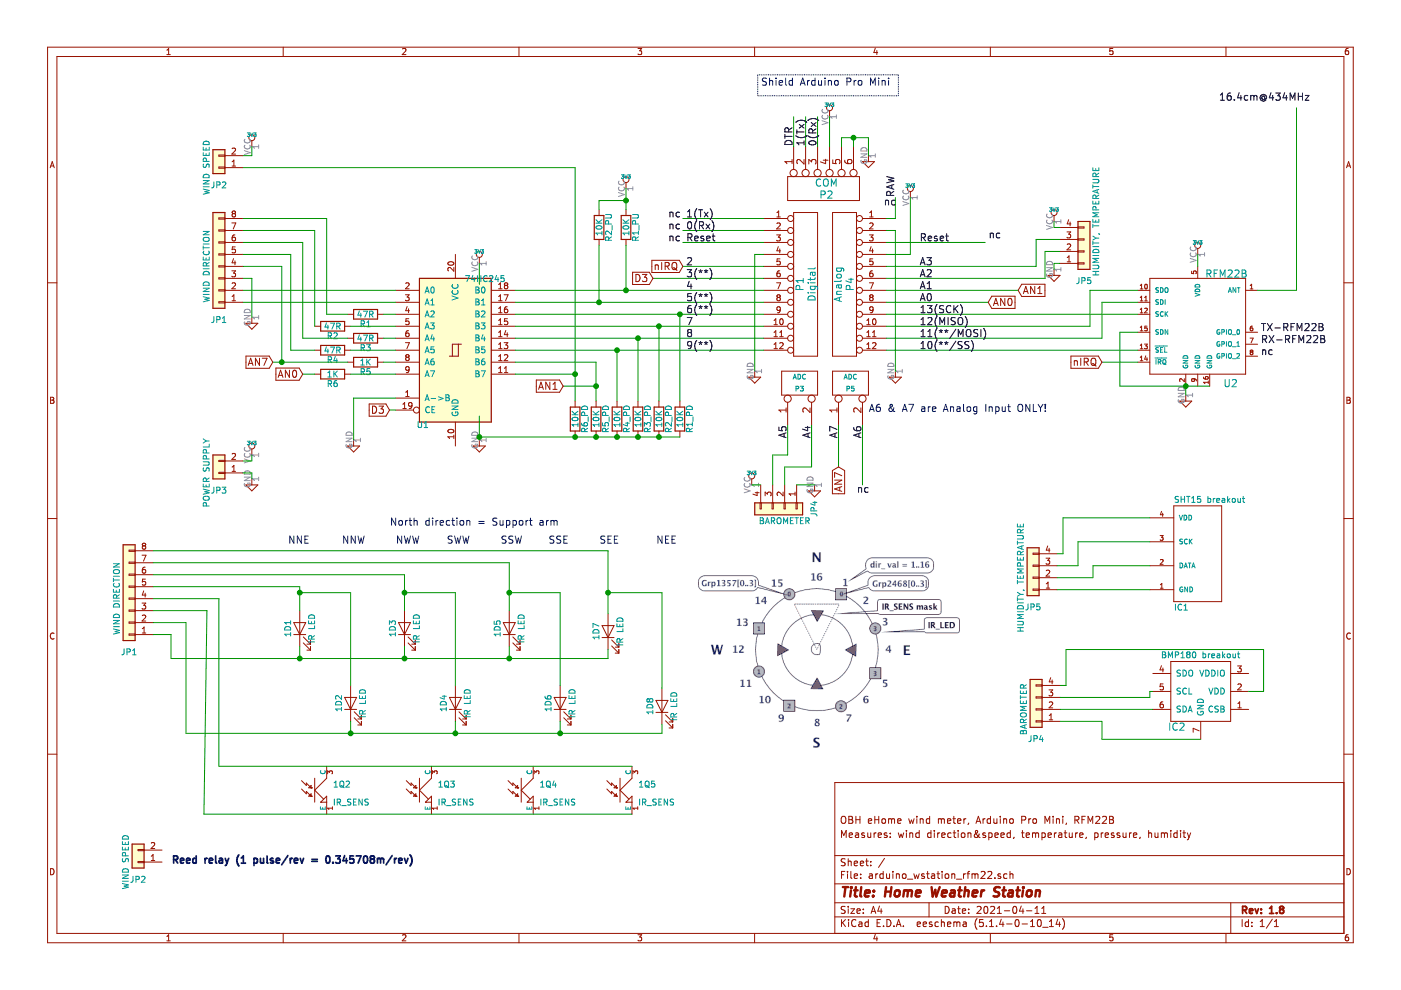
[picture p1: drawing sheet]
EESchema Schematic File Version 4
LIBS:arduino_wstation_rfm69-cache
EELAYER 30 0
EELAYER END
$Descr A4 11693 8268
encoding utf-8
Sheet 1 1
Title "Home Weather Station"
Date "2021-04-11"
Rev "1.8"
Comp ""
Comment1 "Measures: wind direction&speed, temperature, pressure, humidity"
Comment2 "OBH eHome wind meter, Arduino Pro Mini, RFM22B"
Comment3 ""
Comment4 ""
$EndDescr
$Comp
L arduino_wstation_rfm69-rescue:CONN_12-wstation-cache-arduino_wstation-rescue P1
U 1 1
P 6725 2375
F 0 "P1" V 6675 2375 60  0000 C CNN
F 1 "Digital" V 6775 2375 60  0000 C CNN
F 2 "Socket_Arduino_Pro_Mini:Socket_Strip_Arduino_1x12" H 6725 2375 60  0001 C CNN
F 3 "" H 6725 2375 60  0000 C CNN
	1    6725 2375
	1    0    0    -1  
$EndComp
$Comp
L arduino_wstation_rfm69-rescue:CONN_12-wstation-cache-arduino_wstation-rescue P4
U 1 1
P 7050 2375
F 0 "P4" V 7000 2375 60  0000 C CNN
F 1 "Analog" V 7100 2375 60  0000 C CNN
F 2 "Socket_Arduino_Pro_Mini:Socket_Strip_Arduino_1x12" H 7050 2375 60  0001 C CNN
F 3 "" H 7050 2375 60  0000 C CNN
	1    7050 2375
	-1   0    0    -1  
$EndComp
$Comp
L power:GND #PWR01
U 1 1
P 6300 3100
F 0 "#PWR01" H 6300 3100 30  0001 C CNN
F 1 "GND" H 6300 3030 30  0001 C CNN
F 2 "" H 6300 3100 60  0000 C CNN
F 3 "" H 6300 3100 60  0000 C CNN
	1    6300 3100
	1    0    0    -1  
$EndComp
$Comp
L power:GND #PWR02
U 1 1
P 7475 3100
F 0 "#PWR02" H 7475 3100 30  0001 C CNN
F 1 "GND" H 7475 3030 30  0001 C CNN
F 2 "" H 7475 3100 60  0000 C CNN
F 3 "" H 7475 3100 60  0000 C CNN
	1    7475 3100
	1    0    0    -1  
$EndComp
$Comp
L power:VCC #PWR03
U 1 1
P 7600 1650
F 0 "#PWR03" H 7600 1750 30  0001 C CNN
F 1 "3V3" H 7600 1750 30  0000 C CNN
F 2 "" H 7600 1650 60  0000 C CNN
F 3 "" H 7600 1650 60  0000 C CNN
	1    7600 1650
	1    0    0    -1  
$EndComp
Text Label 7475 1650 1    60   ~ 0
RAW
$Comp
L power:GND #PWR04
U 1 1
P 7250 1300
F 0 "#PWR04" H 7250 1300 30  0001 C CNN
F 1 "GND" H 7250 1230 30  0001 C CNN
F 2 "" H 7250 1300 60  0000 C CNN
F 3 "" H 7250 1300 60  0000 C CNN
	1    7250 1300
	1    0    0    -1  
$EndComp
$Comp
L power:VCC #PWR05
U 1 1
P 6925 975
F 0 "#PWR05" H 6925 1075 30  0001 C CNN
F 1 "3V3" H 6925 1075 30  0000 C CNN
F 2 "" H 6925 975 60  0000 C CNN
F 3 "" H 6925 975 60  0000 C CNN
	1    6925 975 
	1    0    0    -1  
$EndComp
Text Label 6625 1225 1    60   ~ 0
DTR
Text Label 6725 1225 1    60   ~ 0
1(Tx)
Text Label 6825 1225 1    60   ~ 0
0(Rx)
Text Label 5725 1825 0    60   ~ 0
1(Tx)
Text Label 5725 1925 0    60   ~ 0
0(Rx)
Text Label 5725 2025 0    60   ~ 0
Reset
Text Label 7675 2025 0    60   ~ 0
Reset
Text Label 5725 2225 0    60   ~ 0
2
Text Label 5725 2325 0    60   ~ 0
3(**)
Text Label 5725 2425 0    60   ~ 0
4
Text Label 5725 2525 0    60   ~ 0
5(**)
Text Label 5725 2625 0    60   ~ 0
6(**)
Text Label 5725 2725 0    60   ~ 0
7
Text Label 5725 2825 0    60   ~ 0
8
Text Label 5725 2925 0    60   ~ 0
9(**)
Text Label 7675 2925 0    60   ~ 0
10(**/SS)
Text Label 7675 2725 0    60   ~ 0
12(MISO)
Text Label 7675 2625 0    60   ~ 0
13(SCK)
Text Label 7675 2525 0    60   ~ 0
A0
Text Label 7675 2425 0    60   ~ 0
A1
Text Label 7675 2325 0    60   ~ 0
A2
Text Label 7675 2225 0    60   ~ 0
A3
$Comp
L arduino_wstation_rfm69-rescue:CONN_2-wstation-cache-arduino_wstation-rescue P3
U 1 1
P 6675 3200
F 0 "P3" V 6625 3200 40  0000 C CNN
F 1 "ADC" V 6725 3200 40  0000 C CNN
F 2 "Socket_Arduino_Pro_Mini:Socket_Strip_Arduino_1x02" H 6675 3200 60  0001 C CNN
F 3 "" H 6675 3200 60  0000 C CNN
	1    6675 3200
	0    -1   -1   0   
$EndComp
Text Label 6775 3550 3    60   ~ 0
A4
Text Label 6575 3550 3    60   ~ 0
A5
Text Notes 6350 725  0    60   ~ 0
Shield Arduino Pro Mini \n
$Comp
L arduino_wstation_rfm69-rescue:CONN_2-wstation-cache-arduino_wstation-rescue P5
U 1 1
P 7100 3200
F 0 "P5" V 7050 3200 40  0000 C CNN
F 1 "ADC" V 7150 3200 40  0000 C CNN
F 2 "Socket_Arduino_Pro_Mini:Socket_Strip_Arduino_1x02" H 7100 3200 60  0001 C CNN
F 3 "" H 7100 3200 60  0000 C CNN
	1    7100 3200
	0    -1   -1   0   
$EndComp
Text Label 7000 3550 3    60   ~ 0
A7
Text Label 7200 3550 3    60   ~ 0
A6
$Comp
L arduino_wstation_rfm69-rescue:BMP180-bmp180-arduino_wstation-rescue IC2
U 1 1
P 10025 5775
F 0 "IC2" H 10225 6075 60  0000 C CNN
F 1 "BMP180 breakout" H 10025 5475 50  0000 C CNN
F 2 "" H 9975 5775 60  0000 C CNN
F 3 "" H 9975 5775 60  0000 C CNN
	1    10025 5775
	-1   0    0    1   
$EndComp
$Comp
L Device:R R1_PU
U 1 1
P 5225 1900
F 0 "R1_PU" V 5305 1900 50  0000 C CNN
F 1 "10K" V 5225 1900 50  0000 C CNN
F 2 "" V 5155 1900 50  0000 C CNN
F 3 "" H 5225 1900 50  0000 C CNN
	1    5225 1900
	1    0    0    -1  
$EndComp
$Comp
L RF:RFM22B U2
U 1 1
P 10000 2725
F 0 "U2" H 10275 2250 60  0000 C CNN
F 1 "RFM22B" H 10240 3165 60  0000 C CNN
F 2 "" H 10000 2725 60  0000 C CNN
F 3 "" H 10000 2725 60  0000 C CNN
	1    10000 2725
	1    0    0    -1  
$EndComp
Text GLabel 5700 2225 0    60   Input ~ 0
nIRQ
Text GLabel 9200 3025 0    60   Input ~ 0
nIRQ
$Comp
L power:GND #PWR?
U 1 1
P 9900 3300
F 0 "#PWR?" H 9900 3300 30  0001 C CNN
F 1 "GND" H 9900 3230 30  0001 C CNN
F 2 "" H 9900 3300 60  0000 C CNN
F 3 "" H 9900 3300 60  0000 C CNN
	1    9900 3300
	1    0    0    -1  
$EndComp
$Comp
L power:VCC #PWR?
U 1 1
P 10000 2125
F 0 "#PWR?" H 10000 2225 30  0001 C CNN
F 1 "3V3" H 10000 2225 30  0000 C CNN
F 2 "" H 10000 2125 60  0000 C CNN
F 3 "" H 10000 2125 60  0000 C CNN
	1    10000 2125
	1    0    0    -1  
$EndComp
$Comp
L power:VCC #PWR?
U 1 1
P 4000 2200
F 0 "#PWR?" H 4000 2300 30  0001 C CNN
F 1 "3V3" H 4000 2300 30  0000 C CNN
F 2 "" H 4000 2200 60  0000 C CNN
F 3 "" H 4000 2200 60  0000 C CNN
	1    4000 2200
	1    0    0    -1  
$EndComp
$Comp
L power:GND #PWR?
U 1 1
P 4000 3675
F 0 "#PWR?" H 4000 3675 30  0001 C CNN
F 1 "GND" H 4000 3605 30  0001 C CNN
F 2 "" H 4000 3675 60  0000 C CNN
F 3 "" H 4000 3675 60  0000 C CNN
	1    4000 3675
	1    0    0    -1  
$EndComp
Text Label 7675 2825 0    60   ~ 0
11(**/MOSI)
$Comp
L Device:R R2_PU
U 1 1
P 5000 1900
F 0 "R2_PU" V 5080 1900 50  0000 C CNN
F 1 "10K" V 5000 1900 50  0000 C CNN
F 2 "" V 4930 1900 50  0000 C CNN
F 3 "" H 5000 1900 50  0000 C CNN
	1    5000 1900
	1    0    0    -1  
$EndComp
$Comp
L Device:R R5_PD
U 1 1
P 4975 3500
F 0 "R5_PD" V 5055 3500 50  0000 C CNN
F 1 "10K" V 4975 3500 50  0000 C CNN
F 2 "" V 4905 3500 50  0000 C CNN
F 3 "" H 4975 3500 50  0000 C CNN
	1    4975 3500
	1    0    0    -1  
$EndComp
Text GLabel 3250 3425 0    60   Input ~ 0
D3
Text GLabel 5450 2325 0    60   Input ~ 0
D3
$Comp
L Device:R R4_PD
U 1 1
P 5150 3500
F 0 "R4_PD" V 5230 3500 50  0000 C CNN
F 1 "10K" V 5150 3500 50  0000 C CNN
F 2 "" V 5080 3500 50  0000 C CNN
F 3 "" H 5150 3500 50  0000 C CNN
	1    5150 3500
	1    0    0    -1  
$EndComp
$Comp
L Device:R R3_PD
U 1 1
P 5325 3500
F 0 "R3_PD" V 5405 3500 50  0000 C CNN
F 1 "10K" V 5325 3500 50  0000 C CNN
F 2 "" V 5255 3500 50  0000 C CNN
F 3 "" H 5325 3500 50  0000 C CNN
	1    5325 3500
	1    0    0    -1  
$EndComp
$Comp
L Device:R R2_PD
U 1 1
P 5500 3500
F 0 "R2_PD" V 5580 3500 50  0000 C CNN
F 1 "10K" V 5500 3500 50  0000 C CNN
F 2 "" V 5430 3500 50  0000 C CNN
F 3 "" H 5500 3500 50  0000 C CNN
	1    5500 3500
	1    0    0    -1  
$EndComp
$Comp
L Device:R R1_PD
U 1 1
P 5675 3500
F 0 "R1_PD" V 5755 3500 50  0000 C CNN
F 1 "10K" V 5675 3500 50  0000 C CNN
F 2 "" V 5605 3500 50  0000 C CNN
F 3 "" H 5675 3500 50  0000 C CNN
	1    5675 3500
	1    0    0    -1  
$EndComp
$Comp
L Device:R R6_PD
U 1 1
P 4800 3500
F 0 "R6_PD" V 4880 3500 50  0000 C CNN
F 1 "10K" V 4800 3500 50  0000 C CNN
F 2 "" V 4730 3500 50  0000 C CNN
F 3 "" H 4800 3500 50  0000 C CNN
	1    4800 3500
	1    0    0    -1  
$EndComp
Text GLabel 4700 3225 0    60   Input ~ 0
AN1
Text GLabel 8250 2525 2    60   Input ~ 0
AN0
$Comp
L power:VCC #PWR?
U 1 1
P 5225 1575
F 0 "#PWR?" H 5225 1675 30  0001 C CNN
F 1 "3V3" H 5225 1675 30  0000 C CNN
F 2 "" H 5225 1575 60  0000 C CNN
F 3 "" H 5225 1575 60  0000 C CNN
	1    5225 1575
	1    0    0    -1  
$EndComp
$Comp
L Device:R R6
U 1 1
P 2775 3125
F 0 "R6" V 2855 3125 50  0000 C CNN
F 1 "1K" V 2775 3125 50  0000 C CNN
F 2 "" V 2705 3125 50  0000 C CNN
F 3 "" H 2775 3125 50  0000 C CNN
	1    2775 3125
	0    1    1    0   
$EndComp
$Comp
L Device:R R5
U 1 1
P 3050 3025
F 0 "R5" V 3130 3025 50  0000 C CNN
F 1 "1K" V 3050 3025 50  0000 C CNN
F 2 "" V 2980 3025 50  0000 C CNN
F 3 "" H 3050 3025 50  0000 C CNN
	1    3050 3025
	0    1    1    0   
$EndComp
Text GLabel 2525 3125 0    60   Input ~ 0
AN0
$Comp
L Device:R R4
U 1 1
P 2775 2925
F 0 "R4" V 2855 2925 50  0000 C CNN
F 1 "47R" V 2775 2925 50  0000 C CNN
F 2 "" V 2705 2925 50  0000 C CNN
F 3 "" H 2775 2925 50  0000 C CNN
	1    2775 2925
	0    1    1    0   
$EndComp
$Comp
L Device:R R3
U 1 1
P 3050 2825
F 0 "R3" V 3130 2825 50  0000 C CNN
F 1 "47R" V 3050 2825 50  0000 C CNN
F 2 "" V 2980 2825 50  0000 C CNN
F 3 "" H 3050 2825 50  0000 C CNN
	1    3050 2825
	0    1    1    0   
$EndComp
$Comp
L Device:R R2
U 1 1
P 2775 2725
F 0 "R2" V 2855 2725 50  0000 C CNN
F 1 "47R" V 2775 2725 50  0000 C CNN
F 2 "" V 2705 2725 50  0000 C CNN
F 3 "" H 2775 2725 50  0000 C CNN
	1    2775 2725
	0    1    1    0   
$EndComp
$Comp
L Device:R R1
U 1 1
P 3050 2625
F 0 "R1" V 3130 2625 50  0000 C CNN
F 1 "47R" V 3050 2625 50  0000 C CNN
F 2 "" V 2980 2625 50  0000 C CNN
F 3 "" H 3050 2625 50  0000 C CNN
	1    3050 2625
	0    1    1    0   
$EndComp
Text GLabel 2275 3025 0    60   Input ~ 0
AN7
Text GLabel 8500 2425 2    60   Input ~ 0
AN1
$Comp
L Connector_Generic:Conn_01x08 JP1
U 1 1
P 1825 2225
F 0 "JP1" H 1825 2675 50  0000 C CNN
F 1 "WIND DIRECTION" V 1925 2225 50  0000 C CNN
F 2 "" H 1825 2225 50  0000 C CNN
F 3 "" H 1825 2225 50  0000 C CNN
	1    1825 2225
	-1   0    0    1   
$EndComp
$Comp
L power:GND #PWR?
U 1 1
P 2100 2650
F 0 "#PWR?" H 2100 2650 30  0001 C CNN
F 1 "GND" H 2100 2580 30  0001 C CNN
F 2 "" H 2100 2650 60  0000 C CNN
F 3 "" H 2100 2650 60  0000 C CNN
	1    2100 2650
	1    0    0    -1  
$EndComp
$Comp
L power:GND #PWR?
U 1 1
P 2950 3675
F 0 "#PWR?" H 2950 3675 30  0001 C CNN
F 1 "GND" H 2950 3605 30  0001 C CNN
F 2 "" H 2950 3675 60  0000 C CNN
F 3 "" H 2950 3675 60  0000 C CNN
	1    2950 3675
	1    0    0    -1  
$EndComp
Text Label 8250 2000 0    60   ~ 0
nc
Text Label 5575 2025 0    60   ~ 0
nc
Text Label 5575 1925 0    60   ~ 0
nc
Text Label 5575 1825 0    60   ~ 0
nc
$Comp
L Connector_Generic:Conn_01x02 JP2
U 1 1
P 1825 1400
F 0 "JP2" H 1825 1550 50  0000 C CNN
F 1 "WIND SPEED" V 1925 1400 50  0000 C CNN
F 2 "" H 1825 1400 50  0000 C CNN
F 3 "" H 1825 1400 50  0000 C CNN
	1    1825 1400
	-1   0    0    1   
$EndComp
$Comp
L power:VCC #PWR?
U 1 1
P 2100 1225
F 0 "#PWR?" H 2100 1325 30  0001 C CNN
F 1 "3V3" H 2100 1325 30  0000 C CNN
F 2 "" H 2100 1225 60  0000 C CNN
F 3 "" H 2100 1225 60  0000 C CNN
	1    2100 1225
	1    0    0    -1  
$EndComp
$Comp
L Connector_Generic:Conn_01x04 JP5
U 1 1
P 8625 4825
F 0 "JP5" H 8625 5075 50  0000 C CNN
F 1 "HUMIDITY, TEMPERATURE" V 8725 4825 50  0000 C CNN
F 2 "" H 8625 4825 50  0000 C CNN
F 3 "" H 8625 4825 50  0000 C CNN
	1    8625 4825
	-1   0    0    1   
$EndComp
$Comp
L Connector_Generic:Conn_01x04 JP4
U 1 1
P 8650 5925
F 0 "JP4" H 8650 6175 50  0000 C CNN
F 1 "BAROMETER" V 8750 5925 50  0000 C CNN
F 2 "" H 8650 5925 50  0000 C CNN
F 3 "" H 8650 5925 50  0000 C CNN
	1    8650 5925
	-1   0    0    1   
$EndComp
$Comp
L Connector_Generic:Conn_01x04 JP4
U 1 1
P 6550 4250
F 0 "JP4" H 6550 4500 50  0000 C CNN
F 1 "BAROMETER" V 6650 4250 50  0000 C CNN
F 2 "" H 6550 4250 50  0000 C CNN
F 3 "" H 6550 4250 50  0000 C CNN
	1    6550 4250
	0    1    1    0   
$EndComp
$Comp
L Connector_Generic:Conn_01x04 JP5
U 1 1
P 9050 2100
F 0 "JP5" H 9050 2350 50  0000 C CNN
F 1 "HUMIDITY, TEMPERATURE" V 9150 1850 50  0000 C CNN
F 2 "" H 9050 2100 50  0000 C CNN
F 3 "" H 9050 2100 50  0000 C CNN
	1    9050 2100
	1    0    0    1   
$EndComp
$Comp
L power:VCC #PWR?
U 1 1
P 6275 4050
F 0 "#PWR?" H 6275 4150 30  0001 C CNN
F 1 "3V3" H 6275 4150 30  0000 C CNN
F 2 "" H 6275 4050 60  0000 C CNN
F 3 "" H 6275 4050 60  0000 C CNN
	1    6275 4050
	1    0    0    -1  
$EndComp
$Comp
L power:VCC #PWR?
U 1 1
P 8800 1850
F 0 "#PWR?" H 8800 1950 30  0001 C CNN
F 1 "3V3" H 8800 1950 30  0000 C CNN
F 2 "" H 8800 1850 60  0000 C CNN
F 3 "" H 8800 1850 60  0000 C CNN
	1    8800 1850
	1    0    0    -1  
$EndComp
$Comp
L power:GND #PWR?
U 1 1
P 6800 4050
F 0 "#PWR?" H 6800 4050 30  0001 C CNN
F 1 "GND" H 6800 3980 30  0001 C CNN
F 2 "" H 6800 4050 60  0000 C CNN
F 3 "" H 6800 4050 60  0000 C CNN
	1    6800 4050
	1    0    0    -1  
$EndComp
$Comp
L power:GND #PWR?
U 1 1
P 8800 2250
F 0 "#PWR?" H 8800 2250 30  0001 C CNN
F 1 "GND" H 8800 2180 30  0001 C CNN
F 2 "" H 8800 2250 60  0000 C CNN
F 3 "" H 8800 2250 60  0000 C CNN
	1    8800 2250
	1    0    0    -1  
$EndComp
Text Label 10175 850  0    60   ~ 0
16.4cm@434MHz
Text Label 10525 2775 0    60   ~ 0
TX-RFM22B
Text Label 10525 2875 0    60   ~ 0
RX-RFM22B
Text Label 10525 2975 0    60   ~ 0
nc
Text Label 7375 1725 0    60   ~ 0
nc
$Comp
L Connector_Generic:Conn_01x08 JP1
U 1 1
P 1075 5000
F 0 "JP1" H 1075 5450 50  0000 C CNN
F 1 "WIND DIRECTION" V 1175 5000 50  0000 C CNN
F 2 "" H 1075 5000 50  0000 C CNN
F 3 "" H 1075 5000 50  0000 C CNN
	1    1075 5000
	-1   0    0    1   
$EndComp
$Comp
L Connector_Generic:Conn_01x02 JP2
U 1 1
P 1150 7200
F 0 "JP2" H 1150 7350 50  0000 C CNN
F 1 "WIND SPEED" V 1250 7200 50  0000 C CNN
F 2 "" H 1150 7200 50  0000 C CNN
F 3 "" H 1150 7200 50  0000 C CNN
	1    1150 7200
	-1   0    0    1   
$EndComp
$Comp
L Device:LED 1D1
U 1 1
P 2500 5250
F 0 "1D1" H 2500 5350 50  0000 C CNN
F 1 "IR LED" H 2500 5150 50  0000 C CNN
F 2 "" H 2500 5250 50  0000 C CNN
F 3 "" H 2500 5250 50  0000 C CNN
	1    2500 5250
	0    -1   -1   0   
$EndComp
$Comp
L Device:LED 1D2
U 1 1
P 2925 5875
F 0 "1D2" H 2925 5975 50  0000 C CNN
F 1 "IR LED" H 2925 5775 50  0000 C CNN
F 2 "" H 2925 5875 50  0000 C CNN
F 3 "" H 2925 5875 50  0000 C CNN
	1    2925 5875
	0    -1   -1   0   
$EndComp
$Comp
L Device:LED 1D3
U 1 1
P 3375 5250
F 0 "1D3" H 3375 5350 50  0000 C CNN
F 1 "IR LED" H 3375 5150 50  0000 C CNN
F 2 "" H 3375 5250 50  0000 C CNN
F 3 "" H 3375 5250 50  0000 C CNN
	1    3375 5250
	0    -1   -1   0   
$EndComp
$Comp
L Device:LED 1D5
U 1 1
P 4250 5250
F 0 "1D5" H 4250 5350 50  0000 C CNN
F 1 "IR LED" H 4250 5150 50  0000 C CNN
F 2 "" H 4250 5250 50  0000 C CNN
F 3 "" H 4250 5250 50  0000 C CNN
	1    4250 5250
	0    -1   -1   0   
$EndComp
$Comp
L Device:LED 1D7
U 1 1
P 5075 5275
F 0 "1D7" H 5075 5375 50  0000 C CNN
F 1 "IR LED" H 5075 5175 50  0000 C CNN
F 2 "" H 5075 5275 50  0000 C CNN
F 3 "" H 5075 5275 50  0000 C CNN
	1    5075 5275
	0    -1   -1   0   
$EndComp
$Comp
L Device:LED 1D4
U 1 1
P 3800 5875
F 0 "1D4" H 3800 5975 50  0000 C CNN
F 1 "IR LED" H 3800 5775 50  0000 C CNN
F 2 "" H 3800 5875 50  0000 C CNN
F 3 "" H 3800 5875 50  0000 C CNN
	1    3800 5875
	0    -1   -1   0   
$EndComp
$Comp
L Device:LED 1D6
U 1 1
P 4675 5875
F 0 "1D6" H 4675 5975 50  0000 C CNN
F 1 "IR LED" H 4675 5775 50  0000 C CNN
F 2 "" H 4675 5875 50  0000 C CNN
F 3 "" H 4675 5875 50  0000 C CNN
	1    4675 5875
	0    -1   -1   0   
$EndComp
$Comp
L Device:LED 1D8
U 1 1
P 5525 5900
F 0 "1D8" H 5525 6000 50  0000 C CNN
F 1 "IR LED" H 5525 5800 50  0000 C CNN
F 2 "" H 5525 5900 50  0000 C CNN
F 3 "" H 5525 5900 50  0000 C CNN
	1    5525 5900
	0    -1   -1   0   
$EndComp
$Comp
L arduino_wstation_rfm69-rescue:OPTO_NPN-wstation-cache-arduino_wstation-rescue 1Q2
U 1 1
P 2625 6600
F 0 "1Q2" H 2775 6650 50  0000 L CNN
F 1 "IR_SENS" H 2775 6500 50  0000 L CNN
F 2 "" H 2625 6600 50  0000 C CNN
F 3 "" H 2625 6600 50  0000 C CNN
	1    2625 6600
	1    0    0    -1  
$EndComp
$Comp
L arduino_wstation_rfm69-rescue:OPTO_NPN-wstation-cache-arduino_wstation-rescue 1Q3
U 1 1
P 3500 6600
F 0 "1Q3" H 3650 6650 50  0000 L CNN
F 1 "IR_SENS" H 3650 6500 50  0000 L CNN
F 2 "" H 3500 6600 50  0000 C CNN
F 3 "" H 3500 6600 50  0000 C CNN
	1    3500 6600
	1    0    0    -1  
$EndComp
$Comp
L arduino_wstation_rfm69-rescue:OPTO_NPN-wstation-cache-arduino_wstation-rescue 1Q4
U 1 1
P 4350 6600
F 0 "1Q4" H 4500 6650 50  0000 L CNN
F 1 "IR_SENS" H 4500 6500 50  0000 L CNN
F 2 "" H 4350 6600 50  0000 C CNN
F 3 "" H 4350 6600 50  0000 C CNN
	1    4350 6600
	1    0    0    -1  
$EndComp
Text Notes 1425 7225 0    60   ~ 12
Reed relay (1 pulse/rev = 0.345708m/rev)
$Comp
L Connector_Generic:Conn_01x02 JP3
U 1 1
P 1825 3950
F 0 "JP3" H 1825 4100 50  0000 C CNN
F 1 "POWER SUPPLY" V 1925 3950 50  0000 C CNN
F 2 "" H 1825 3950 50  0000 C CNN
F 3 "" H 1825 3950 50  0000 C CNN
	1    1825 3950
	-1   0    0    1   
$EndComp
$Comp
L power:GND #PWR?
U 1 1
P 2100 4000
F 0 "#PWR?" H 2100 4000 30  0001 C CNN
F 1 "GND" H 2100 3930 30  0001 C CNN
F 2 "" H 2100 4000 60  0000 C CNN
F 3 "" H 2100 4000 60  0000 C CNN
	1    2100 4000
	1    0    0    -1  
$EndComp
$Comp
L power:VCC #PWR?
U 1 1
P 2100 3800
F 0 "#PWR?" H 2100 3900 30  0001 C CNN
F 1 "3V3" H 2100 3900 30  0000 C CNN
F 2 "" H 2100 3800 60  0000 C CNN
F 3 "" H 2100 3800 60  0000 C CNN
	1    2100 3800
	1    0    0    -1  
$EndComp
Text Notes 7250 3450 0    60   ~ 0
A6 & A7 are Analog Input ONLY!
Text GLabel 7000 3900 3    60   Input ~ 0
AN7
Text Label 7150 4125 0    60   ~ 0
nc
Wire Wire Line
	6300 3100 6300 2125
Wire Wire Line
	6300 2125 6375 2125
Wire Wire Line
	7400 2125 7600 2125
Wire Wire Line
	7400 1825 7475 1825
Wire Wire Line
	7475 1825 7475 1650
Wire Wire Line
	7600 2125 7600 1650
Wire Wire Line
	7475 3100 7475 1925
Wire Wire Line
	7475 1925 7400 1925
Wire Wire Line
	7250 1150 7250 1300
Wire Wire Line
	7025 1150 7125 1150
Wire Wire Line
	7125 1150 7125 1225
Wire Wire Line
	7025 1225 7025 1150
Connection ~ 7125 1150
Wire Wire Line
	6925 1225 6925 975 
Wire Wire Line
	6825 1225 6825 975 
Wire Wire Line
	6725 1225 6725 975 
Wire Wire Line
	6625 1225 6625 975 
Wire Wire Line
	6375 1825 5700 1825
Wire Wire Line
	6375 1925 5700 1925
Wire Wire Line
	6375 2025 5700 2025
Wire Wire Line
	6375 2225 5700 2225
Wire Wire Line
	5450 2325 6375 2325
Wire Wire Line
	7400 2625 9500 2625
Wire Wire Line
	7400 2725 9100 2725
Wire Wire Line
	7400 2425 8500 2425
Wire Wire Line
	7400 2525 8250 2525
Wire Wire Line
	7400 2225 8650 2225
Wire Wire Line
	7400 2325 8725 2325
Wire Wire Line
	8225 2025 7400 2025
Wire Notes Line
	6325 800  7500 800 
Wire Notes Line
	7500 800  7500 625 
Wire Wire Line
	9100 2725 9100 2425
Wire Wire Line
	9100 2425 9500 2425
Wire Wire Line
	9500 3025 9200 3025
Connection ~ 9900 3225
Wire Wire Line
	9900 3300 9900 3225
Wire Wire Line
	10000 2225 10000 2125
Wire Wire Line
	4000 2375 4000 2200
Wire Wire Line
	4000 3475 4000 3650
Wire Wire Line
	9200 2525 9500 2525
Wire Wire Line
	9200 2825 9200 2525
Wire Wire Line
	7400 2825 9200 2825
Wire Wire Line
	7400 2925 9500 2925
Wire Notes Line
	7500 625  6325 625 
Wire Notes Line
	6325 625  6325 800 
Wire Wire Line
	5225 2050 5225 2425
Connection ~ 5225 2425
Wire Wire Line
	5000 2050 5000 2525
Connection ~ 5000 2525
Wire Wire Line
	3250 3425 3300 3425
Wire Wire Line
	4000 3650 4800 3650
Connection ~ 5500 3650
Connection ~ 5325 3650
Connection ~ 5150 3650
Connection ~ 4975 3650
Connection ~ 4000 3650
Wire Wire Line
	5675 3350 5675 2625
Connection ~ 5675 2625
Wire Wire Line
	5500 3350 5500 2725
Connection ~ 5500 2725
Wire Wire Line
	5325 3350 5325 2825
Connection ~ 5325 2825
Wire Wire Line
	5150 3350 5150 2925
Connection ~ 5150 2925
Wire Wire Line
	4975 3650 4800 3650
Connection ~ 4800 3650
Wire Wire Line
	4975 3025 4975 3225
Wire Wire Line
	5225 1575 5225 1675
Wire Wire Line
	5000 1750 5000 1675
Wire Wire Line
	5000 1675 5225 1675
Connection ~ 5225 1675
Wire Wire Line
	3300 3125 2925 3125
Wire Wire Line
	2625 3125 2525 3125
Wire Wire Line
	3300 2625 3200 2625
Wire Wire Line
	3300 2725 2925 2725
Wire Wire Line
	3300 2825 3200 2825
Wire Wire Line
	3300 2925 2925 2925
Wire Wire Line
	2275 3025 2350 3025
Wire Wire Line
	3300 2525 2025 2525
Wire Wire Line
	3300 2425 2025 2425
Wire Wire Line
	2025 2325 2100 2325
Wire Wire Line
	2100 2325 2100 2650
Wire Wire Line
	2025 2225 2350 2225
Wire Wire Line
	2350 2225 2350 3025
Connection ~ 2350 3025
Wire Wire Line
	3300 3325 2950 3325
Wire Wire Line
	2950 3325 2950 3675
Wire Wire Line
	4975 3225 4700 3225
Connection ~ 4975 3225
Wire Wire Line
	4800 1400 4800 3125
Wire Wire Line
	2025 1300 2100 1300
Wire Wire Line
	2100 1300 2100 1225
Wire Wire Line
	2025 1400 4800 1400
Connection ~ 4800 3125
Wire Wire Line
	8825 4925 9600 4925
Wire Wire Line
	9600 4325 8875 4325
Wire Wire Line
	8875 4325 8875 4625
Wire Wire Line
	8875 4625 8825 4625
Wire Wire Line
	8825 4825 9125 4825
Wire Wire Line
	8900 5725 8850 5725
Wire Wire Line
	10550 5425 10550 5775
Wire Wire Line
	8850 5925 9625 5925
Wire Wire Line
	10550 5775 10425 5775
Wire Wire Line
	10025 6175 9200 6175
Wire Wire Line
	9200 6175 9200 6025
Wire Wire Line
	9200 6025 8850 6025
Wire Wire Line
	9625 5775 9600 5775
Wire Wire Line
	9600 5775 9600 5825
Wire Wire Line
	6550 4050 6550 3900
Wire Wire Line
	6550 3900 6775 3900
Wire Wire Line
	6775 3900 6775 3550
Wire Wire Line
	6575 3550 6575 3800
Wire Wire Line
	6575 3800 6450 3800
Wire Wire Line
	6450 3800 6450 4050
Wire Wire Line
	7200 3550 7200 4050
Wire Wire Line
	7000 3550 7000 3900
Wire Wire Line
	6350 4050 6275 4050
Wire Wire Line
	6650 4050 6800 4050
Wire Wire Line
	10500 2425 10825 2425
Wire Wire Line
	10825 2425 10825 900 
Wire Wire Line
	1275 5300 1425 5300
Wire Wire Line
	1275 5200 1550 5200
Wire Wire Line
	2500 4900 2500 4950
Wire Wire Line
	2500 4950 2925 4950
Wire Wire Line
	2925 4950 2925 5725
Wire Wire Line
	3375 4800 3375 4950
Wire Wire Line
	3375 4950 3800 4950
Wire Wire Line
	3800 4950 3800 5725
Wire Wire Line
	4675 4950 4675 5725
Wire Wire Line
	5075 4600 5075 4950
Wire Wire Line
	5075 4950 5525 4950
Wire Wire Line
	5525 4950 5525 5750
Wire Wire Line
	1275 4900 2500 4900
Connection ~ 2500 4950
Wire Wire Line
	1275 4800 3375 4800
Connection ~ 3375 4950
Wire Wire Line
	1275 4700 4250 4700
Wire Wire Line
	1275 4600 5075 4600
Connection ~ 5075 4950
Wire Wire Line
	1275 5100 1725 5100
Wire Wire Line
	1725 5100 1700 6800
Wire Wire Line
	1275 5000 1825 5000
Wire Wire Line
	1825 5000 1825 6400
Wire Wire Line
	2625 2725 2625 1925
Wire Wire Line
	2900 2825 2525 2825
Wire Wire Line
	2525 2825 2525 2025
Wire Wire Line
	2625 2925 2425 2925
Wire Wire Line
	2425 2925 2425 2125
Wire Wire Line
	2900 2625 2725 2625
Wire Wire Line
	2725 2625 2725 1825
Wire Wire Line
	9600 5825 8850 5825
Wire Wire Line
	10550 5425 8900 5425
Wire Wire Line
	8900 5425 8900 5725
Wire Wire Line
	2025 3850 2100 3850
Wire Wire Line
	2100 3850 2100 3800
Wire Wire Line
	2025 3950 2100 3950
Wire Wire Line
	2100 3950 2100 4000
Wire Wire Line
	8725 2325 8725 2100
Wire Wire Line
	8725 2100 8850 2100
Wire Wire Line
	8650 2225 8650 2000
Wire Wire Line
	8650 2000 8850 2000
Wire Wire Line
	8800 2250 8800 2200
Wire Wire Line
	8800 2200 8850 2200
Wire Wire Line
	8850 1900 8800 1900
Wire Wire Line
	8800 1900 8800 1850
Wire Wire Line
	2725 1825 2025 1825
Wire Wire Line
	2625 1925 2025 1925
Wire Wire Line
	2525 2025 2025 2025
Wire Wire Line
	2425 2125 2025 2125
Wire Wire Line
	1425 5300 1425 5500
Wire Wire Line
	1550 5200 1550 6125
Text Notes 2400 4550 0    60   ~ 0
NNE
Text Notes 2850 4550 0    60   ~ 0
NNW
Text Notes 3300 4550 0    60   ~ 0
NWW
Text Notes 3725 4550 0    60   ~ 0
SWW
Text Notes 4175 4550 0    60   ~ 0
SSW
Text Notes 4575 4550 0    60   ~ 0
SSE
Text Notes 5000 4550 0    60   ~ 0
SEE
Text Notes 5475 4550 0    60   ~ 0
NEE
Wire Wire Line
	8825 4725 9000 4725
Wire Wire Line
	9000 4725 9000 4525
Wire Wire Line
	9000 4525 9600 4525
Wire Wire Line
	9125 4825 9125 4725
Wire Wire Line
	9125 4725 9600 4725
Text Notes 3250 4400 0    60   ~ 0
North direction = Support arm
Wire Wire Line
	7125 1150 7250 1150
Wire Wire Line
	5225 2425 6375 2425
Wire Wire Line
	5000 2525 6375 2525
Wire Wire Line
	5500 3650 5675 3650
Wire Wire Line
	5325 3650 5500 3650
Wire Wire Line
	5150 3650 5325 3650
Wire Wire Line
	4975 3650 5150 3650
Wire Wire Line
	4000 3650 4000 3675
Wire Wire Line
	5675 2625 6375 2625
Wire Wire Line
	5500 2725 6375 2725
Wire Wire Line
	5325 2825 6375 2825
Wire Wire Line
	5150 2925 6375 2925
Wire Wire Line
	5225 1675 5225 1750
Wire Wire Line
	2350 3025 2900 3025
Wire Wire Line
	4975 3225 4975 3350
Wire Wire Line
	4800 3125 4800 3350
Wire Wire Line
	2500 4950 2500 5100
Wire Wire Line
	3375 4950 3375 5100
Wire Wire Line
	5075 4950 5075 5125
Wire Wire Line
	9900 3225 10100 3225
Wire Wire Line
	1550 6125 2925 6125
Wire Wire Line
	1425 5500 2500 5500
Wire Wire Line
	1825 6400 5275 6400
Wire Wire Line
	1700 6800 5275 6800
$Comp
L arduino_wstation_rfm69-rescue:CONN_6-wstation-cache-arduino_wstation-rescue P2
U 1 1
P 6875 1575
F 0 "P2" V 6925 1550 60  0000 C CNN
F 1 "COM" V 6825 1550 60  0000 C CNN
F 2 "Socket_Arduino_Pro_Mini:Socket_Strip_Arduino_1x06" H 6875 1575 60  0001 C CNN
F 3 "" H 6875 1575 60  0000 C CNN
	1    6875 1575
	0    -1   1    0   
$EndComp
Wire Wire Line
	3300 3025 3200 3025
$Comp
L 74xx:74HC245 U1
U 1 1
P 3800 2925
F 0 "U1" H 3475 2275 50  0000 L BNN
F 1 "74HC245" H 3875 3550 50  0000 L TNN
F 2 "" H 3800 2925 50  0000 C CNN
F 3 "" H 3800 2925 50  0000 C CNN
	1    3800 2925
	1    0    0    -1  
$EndComp
Wire Wire Line
	4300 2425 5225 2425
Wire Wire Line
	4300 2525 5000 2525
Wire Wire Line
	4300 2625 5675 2625
Wire Wire Line
	4300 2725 5500 2725
Wire Wire Line
	4300 2825 5325 2825
Wire Wire Line
	4300 2925 5150 2925
Wire Wire Line
	4300 3025 4975 3025
Wire Wire Line
	4300 3125 4800 3125
Connection ~ 2500 5500
Wire Wire Line
	2500 5500 3375 5500
Connection ~ 3375 5500
Wire Wire Line
	3375 5500 4250 5500
Connection ~ 4250 5500
Wire Wire Line
	4250 5500 5075 5500
Wire Wire Line
	5075 5425 5075 5500
Wire Wire Line
	4250 5400 4250 5500
Wire Wire Line
	3375 5400 3375 5500
Wire Wire Line
	2500 5400 2500 5500
Wire Wire Line
	5525 6050 5525 6125
Wire Wire Line
	4675 6025 4675 6125
Connection ~ 4675 6125
Wire Wire Line
	4675 6125 5525 6125
Wire Wire Line
	3800 6025 3800 6125
Connection ~ 3800 6125
Wire Wire Line
	3800 6125 4675 6125
Wire Wire Line
	2925 6025 2925 6125
Connection ~ 2925 6125
Wire Wire Line
	2925 6125 3800 6125
$Comp
L arduino_wstation_rfm69-rescue:OPTO_NPN-wstation-cache-arduino_wstation-rescue 1Q5
U 1 1
P 5175 6600
F 0 "1Q5" H 5325 6650 50  0000 L CNN
F 1 "IR_SENS" H 5325 6500 50  0000 L CNN
F 2 "" H 5175 6600 50  0000 C CNN
F 3 "" H 5175 6600 50  0000 C CNN
	1    5175 6600
	1    0    0    -1  
$EndComp
Wire Wire Line
	4250 4700 4250 4950
Wire Wire Line
	4250 4950 4675 4950
Connection ~ 4250 4950
Wire Wire Line
	4250 4950 4250 5100
Wire Wire Line
	9900 3225 9350 3225
Wire Wire Line
	9350 3225 9350 2775
Wire Wire Line
	9350 2775 9500 2775
$Comp
L arduino_wstation_rfm69-rescue:SHT1X-sht10_11_15-arduino_wstation-rescue IC1
U 1 1
P 10000 4625
F 0 "IC1" H 9800 4150 50  0000 L BNN
F 1 "SHT15 breakout" H 9800 5050 50  0000 L BNN
F 2 "sht10_11_15-SHT1X" H 10000 4775 50  0001 C CNN
F 3 "" H 10000 4625 60  0000 C CNN
	1    10000 4625
	1    0    0    -1  
$EndComp
$EndSCHEMATC
